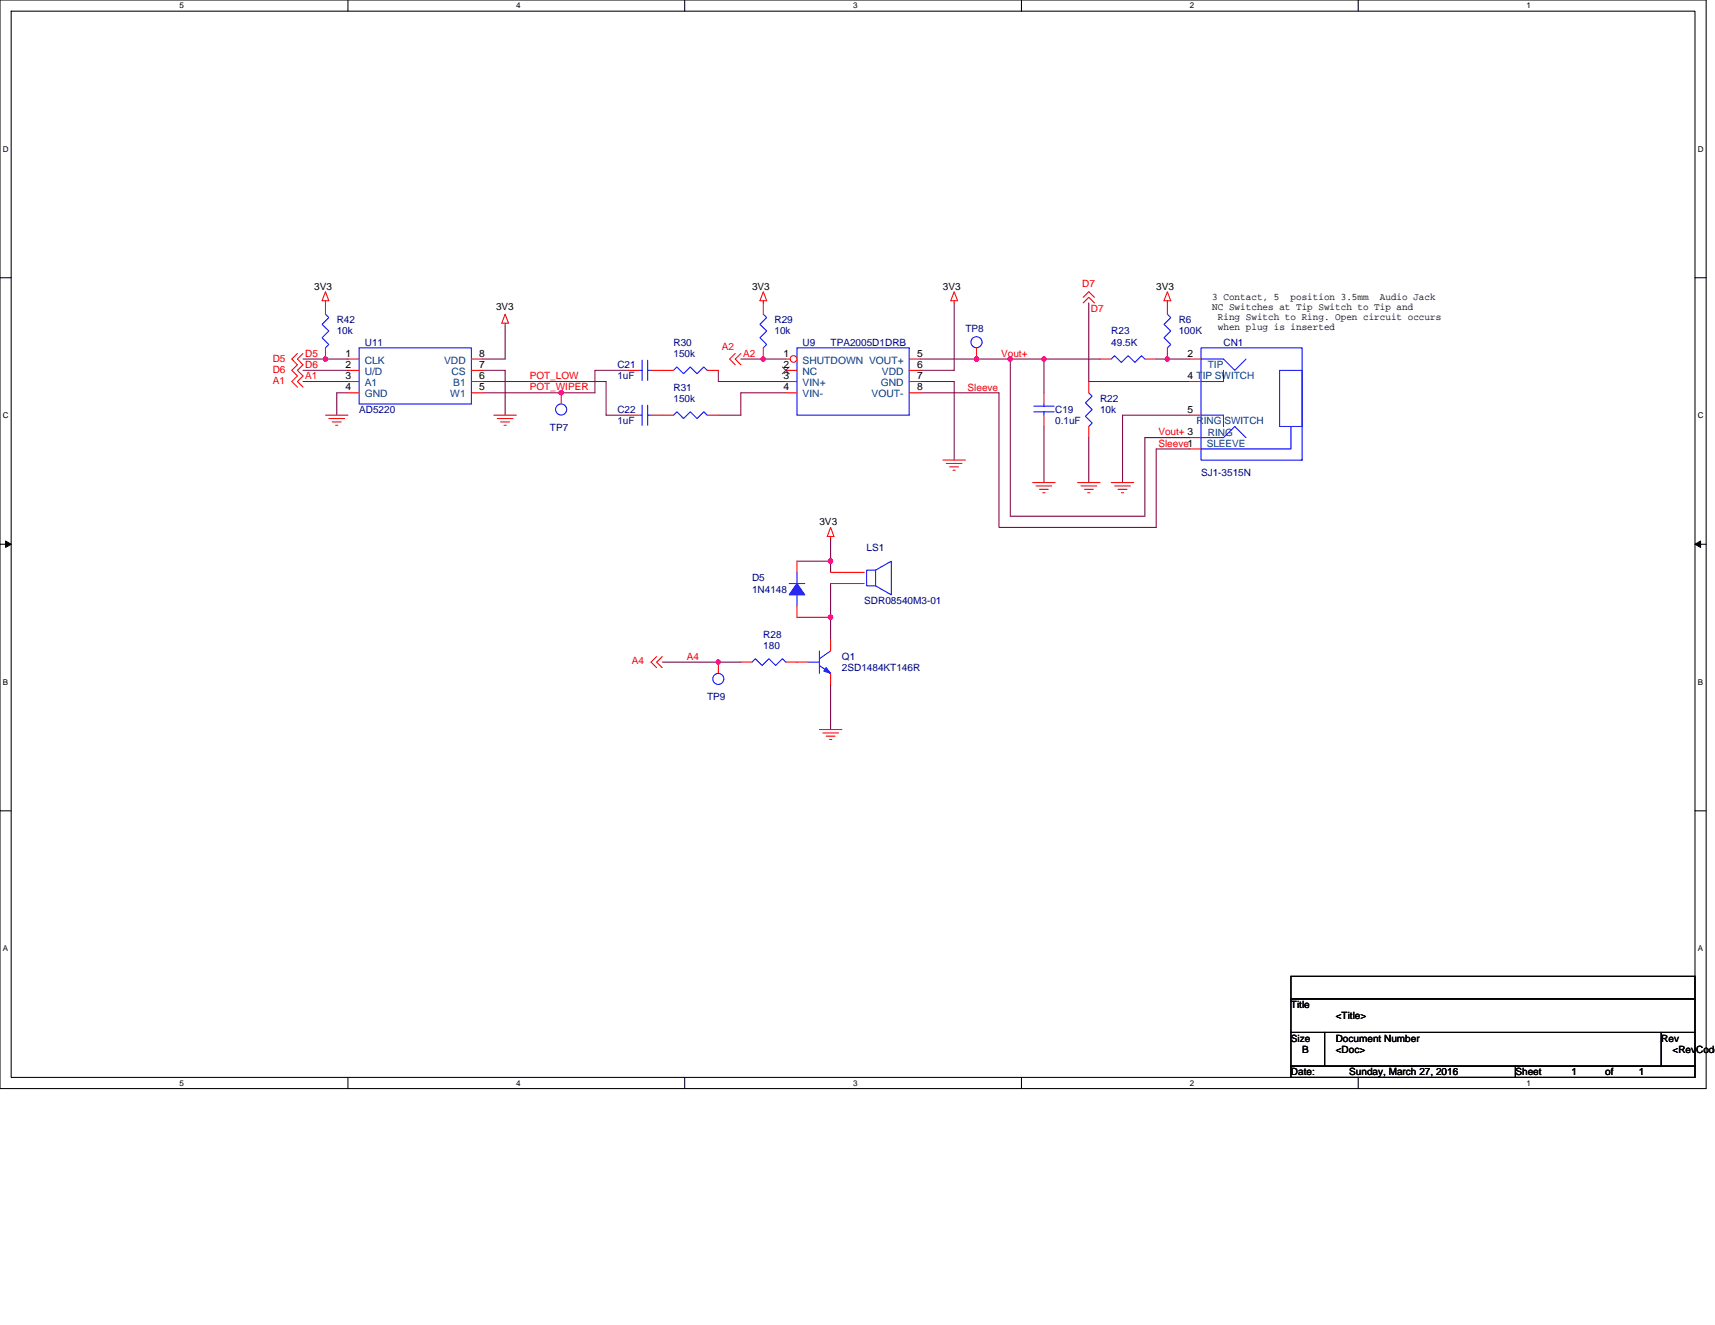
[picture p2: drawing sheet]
<svg xmlns="http://www.w3.org/2000/svg" width="279mm" height="216mm" viewBox="0 0 279 216" stroke-linecap="round" stroke-linejoin="round" font-family="sans-serif">
<path d="M0 0h278v177.4h-278zM1.8 1.8h274.3v173.8h-274.3z" fill="none" stroke="#000" stroke-width=".17"/>
<g fill="#fff">
<path d="M29.3 .2h.7v1.5h-.7z"/>
<path d="M29.3 175.7h.7v1.5h-.7z"/>
</g>
<path d="M56.7 0v1.8M56.7 175.6v1.8" fill="none" stroke="#000" stroke-width=".17"/>
<g fill="#fff">
<path d="M84.1 .2h.7v1.5h-.7z"/>
<path d="M84.1 175.7h.7v1.5h-.7z"/>
</g>
<path d="M111.5 0v1.8M111.5 175.6v1.8" fill="none" stroke="#000" stroke-width=".17"/>
<g fill="#fff">
<path d="M139 .2h.7v1.5h-.7z"/>
<path d="M139 175.7h.7v1.5h-.7z"/>
</g>
<path d="M166.4 0v1.8M166.4 175.6v1.8" fill="none" stroke="#000" stroke-width=".17"/>
<g fill="#fff">
<path d="M193.8 .2h.8v1.5h-.8z"/>
<path d="M193.8 175.7h.8v1.5h-.8z"/>
</g>
<path d="M221.3 0v1.8M221.3 175.6v1.8" fill="none" stroke="#000" stroke-width=".17"/>
<g fill="#fff">
<path d="M248.7 .2h.7v1.5h-.7z"/>
<path d="M248.7 175.7h.7v1.5h-.7z"/>
<path d="M.5 23.5h.9v1.5h-.9z"/>
<path d="M276.6 23.5h1v1.5h-1z"/>
<path d="M.5 67h.9v1.4h-.9z"/>
<path d="M276.6 67h1v1.4h-1z"/>
</g>
<path d="M0 45.3h1.8M276.1 45.3h1.9" fill="none" stroke="#000" stroke-width=".17"/>
<g fill="#fff">
<path d="M.5 110.4h.8v1.5h-.8z"/>
<path d="M276.6 110.4h.9v1.5h-.9z"/>
</g>
<path d="M0 88.7h1.8M276.1 88.7h1.9" fill="none" stroke="#000" stroke-width=".17"/>
<path d="M.9 88.2l.9 .5-.9 .5zM276.1 88.7l1-.5v1z" fill="#000" stroke="#000" stroke-width=".16"/>
<g fill="#fff">
<path d="M.5 153.8h.8v1.5h-.8z"/>
<path d="M276.6 153.8h.9v1.5h-.9z"/>
</g>
<path d="M0 132.1h1.8M276.1 132.1h1.9M210.3 159.1h65.8v3.7h-65.8zM210.3 162.8h65.8v5.4h-65.8zM210.3 168.2h5.5v5.5h-5.5zM210.3 173.7h36.6v1.9h-36.6zM215.8 168.2h54.9v5.5h-54.9zM246.9 173.7h29.2v1.9h-29.2zM270.7 168.2h5.4v5.5h-5.4z" fill="none" stroke="#000" stroke-width=".17"/>
<g fill="none" stroke="#800040" stroke-width=".17">
<path d="M49.4 58.5h7.3M82.3 53v5.5h-3.7M128 58.5h-7.3M149.9 58.5h14.7M155.4 49.4v10.9h-5.5M164.6 58.5v25.6h21.9v-12.8h7.3M164.6 58.5h5.5M170.1 58.5h9.1M170.1 58.5v5.5M177.4 49.4v12.8h16.4M188.4 58.5h5.4M49.4 62.2h7.3"/>
<path d="M49.4 60.3h7.3M56.7 64h-1.8v3.6M78.6 62.2h20.1v5.4h3.7M78.6 60.3h3.7v7.3M102.4 60.3h-5.5v3.7h-18.3M117 60.3v1.9h11M128 64h-7.3v3.6h-3.7M149.9 62.2h5.5v12.8M149.9 64h12.9v21.9h25.6v-12.7h5.4M170.1 69.5v9.1M177.4 71.3v7.3M193.8 67.6h-10.9v11"/>
<path d="M129.8 91.4h5.5v1.9M135.3 95.1v5.5M135.3 87.8v3.6M107.9 107.9h12.8M129.8 100.6h5.5M135.3 111.5v7.4M135.3 100.6v3.6"/>
</g>
<g fill="#f0f" stroke="#f0f" stroke-width=".17">
<circle cx="135.3" cy="100.6" r=".36"/>
<circle cx="135.3" cy="91.4" r=".36"/>
<circle cx="117" cy="107.9" r=".35"/>
<circle cx="124.3" cy="58.5" r=".36"/>
<circle cx="159.1" cy="58.5" r=".36"/>
<circle cx="170.1" cy="58.5" r=".36"/>
<circle cx="190.2" cy="58.5" r=".36"/>
<circle cx="53" cy="58.5" r=".36"/>
<circle cx="91.4" cy="64" r=".36"/>
<circle cx="164.6" cy="58.5" r=".36"/>
</g>
<g fill="none" stroke="#f00" stroke-width=".17">
<path d="M48.5 57.6l-1 .9 1 .9-1 .9 1 1-1 .9 1 .9M49.4 57.6l-.9 .9 .9 .9-.9 .9 .9 1-.9 .9 .9 .9M53 49v.4M53 47.5l.6 1.5h-1.1zM82.3 52.7v.3M82.3 51.2l.5 1.5h-1.1zM119.8 57.6l-.9 .9 .9 .9M120.7 57.6l-.9 .9 .9 .9M124.4 49v.4M124.4 47.5l.5 1.5h-1.1zM155.4 49v.4M155.4 47.5l.6 1.5h-1.1z"/>
<path d="M176.5 48.5l.9-1 .9 1M176.5 49.4l.9-.9 .9 .9M190.2 49v.4M190.2 47.5l.5 1.5h-1.1zM53 67.6h3.7M53.6 68.2h2.5M54.1 68.7h1.5M54.7 69.3h.3M80.5 67.6h3.6M81 68.2h2.6M81.6 68.7h1.4M82.1 69.3h.4"/>
<path d="M153.6 75h3.7M154.2 75.5h2.5M154.7 76.1h1.5M155.3 76.6h.3M168.2 78.6h3.7M168.8 79.2h2.5M169.3 79.7h1.5M175.6 78.6h3.6M176.1 79.2h2.6M176.7 79.7h1.4M181 78.6h3.7M181.6 79.2h2.6"/>
<path d="M182.1 79.7h1.5M135.3 93.3h5.5M135.3 95.1h5.5M135.3 87.4v.4M135.3 85.9l.6 1.5h-1.1zM169.9 80.3h.3M177.2 80.3h.4M182.7 80.3h.3M107 107l-.9 .9 .9 .9M107.9 107l-.9 .9 .9 .9M120.7 107.9h1.8M128 107.9h1.8"/>
<path d="M133.5 118.9h3.7M134 119.4h2.6M134.6 120h1.5M135.1 120.5h.4"/>
</g>
<path d="M129.8 56.7h18.3v10.9h-18.3zM142.6 92.9l2.6-1.5v5.5l-2.6-1.4v-2.6h-1.4v2.6h1.4M122.5 107.9l.6-.6 1.1 1.1 1.1-1.1 1.1 1.1 1.1-1.1 .5 .6" fill="none" stroke="#00f" stroke-width=".17"/>
<circle cx="129.3" cy="58.5" r=".54" fill="#fff" stroke="#f00" stroke-width=".17"/>
<g fill="none" stroke="#f00" stroke-width=".17">
<path d="M53 49.4v1.8M53 56.7v1.8M56.7 58.5h1.8M76.8 58.5h1.8M124.4 49.4v1.8M124.4 56.7v1.8M128 58.5h.7M148.1 58.5h1.8M159.1 56.7v1.8M179.2 58.5h1.8M186.5 58.5h1.9M190.2 49.4v1.8"/>
<path d="M190.2 56.7v1.8M193.8 58.5h1.9M56.7 60.3h1.8M56.7 62.2h1.8M56.7 64h1.8M76.8 64h1.8M76.8 62.2h1.8M76.8 60.3h1.8M91.4 64v1.8M102.4 60.3h1.8M102.4 67.6h1.8M106.1 60.3h3.6"/>
<path d="M106.1 67.6h3.6M115.2 60.3h1.8M115.2 67.6h1.8M128 60.3h1.8M128 62.2h1.8M128 64h1.8M148.1 60.3h1.8M148.1 62.2h1.8M148.1 64h1.8M170.1 64v1.8M170.1 67.6v1.9M177.4 62.2v1.8"/>
<path d="M177.4 69.5v1.8M193.8 73.2h1.9M193.8 71.3h1.9M193.8 62.2h1.9M193.8 67.6h1.9M129.8 98.7v1.9M129.8 91.4v1.9M117 107.9v1.8M129.8 107.9h1.9M135.3 104.2v1.9M135.3 109.7v1.8"/>
</g>
<path d="M127.5 59.8l1.1 1.1M128.6 59.8l-1.2 1.1" fill="none" stroke="#804000" stroke-width=".16"/>
<g fill="none" stroke="#00f" stroke-width=".17">
<path d="M53 51.2l.6 .6-1.1 1.1 1.1 1-1.1 1.1 1.1 1.1-.6 .6M58.5 56.7h18.3v9.1h-18.3zM104.6 58.7v3.3M105.5 58.7v3.3M124.4 51.2l.5 .6-1.1 1.1 1.1 1-1.1 1.1 1.1 1.1-.5 .6M181 58.5l.6-.5 1.1 1.1 1.1-1.1 1.1 1.1 1.1-1.1 .5 .5M190.2 51.2l.5 .6-1.1 1.1 1.1 1-1.1 1.1 1.1 1.1-.5 .6M195.7 56.7h16.4v18.3h-16.4zM195.7 58.5h3.6l1.9 1.8 1.8-1.8M104.2 60.3h.4M104.2 67.6h.4M104.6 66v3.3"/>
<path d="M105.5 66v3.3M105.5 60.3h.6M105.5 67.6h.6M109.7 60.3l.6-.5 1.1 1.1 1.1-1.1 1.1 1.1 1.1-1.1 .5 .5M109.7 67.6l.6-.5 1.1 1.1 1.1-1.1 1.1 1.1 1.1-1.1 .5 .5M168.4 67.1h3.3M168.4 66.2h3.3M170.1 65.8v.4M170.1 67.1v.5M177.4 64l.5 .6-1.1 1 1.1 1.1-1.1 1.1 1.1 1.1-.5 .6M195.7 71.3h3.6l1.9-1.8 1.8 1.8M195.7 67.6h3.6v1.9"/>
<path d="M199.3 60.3v1.9h-3.6M208.5 60.3h3.6v9.2h-3.6zM210.3 69.5v3.7h-14.6M128.6 95.1h2.5M129.8 96.9v1.8M129.8 93.3v1.8M131.7 107.9h1.8M133.5 108.4l1.8 1.3M133.5 106.1v3.6M135.3 106.1l-1.8 1.2"/>
<circle cx="159.1" cy="55.8" r=".9"/>
<circle cx="91.4" cy="66.7" r=".9"/>
<circle cx="117" cy="110.6" r=".9"/>
</g>
<g fill="#00f" stroke="#00f" stroke-width=".17">
<path d="M129.8 95.1l1.3 1.8h-2.5z" fill-rule="evenodd"/>
<path d="M134.6 108.8l.7 .9-1.1-.4z" fill-rule="evenodd"/>
</g>
<g fill="#f0f" stroke="#f0f" stroke-width=".17">
<circle cx="135.3" cy="100.6" r=".36"/>
<circle cx="135.3" cy="91.4" r=".36"/>
<circle cx="117" cy="107.9" r=".35"/>
<circle cx="124.3" cy="58.5" r=".36"/>
<circle cx="159.1" cy="58.5" r=".36"/>
<circle cx="170.1" cy="58.5" r=".36"/>
<circle cx="190.2" cy="58.5" r=".36"/>
<circle cx="53" cy="58.5" r=".36"/>
<circle cx="91.4" cy="64" r=".36"/>
<circle cx="164.6" cy="58.5" r=".36"/>
</g>
<g font-size="1.7">
<text x="56.3" y="58.1">1</text>
<text x="56.3" y="60">2</text>
<text x="78.1" y="60">7</text>
<text x="78.1" y="58.1">8</text>
<text x="127.6" y="58.1">1</text>
<text x="127.6" y="60">2</text>
<text x="149.4" y="58.1">5</text>
<text x="149.4" y="60">6</text>
<text x="193.5" y="58.1">2</text>
<text x="56.3" y="61.8">3</text>
<text x="56.3" y="63.6">4</text>
<text x="78.1" y="61.8">6</text>
<text x="78.1" y="63.6">5</text>
<text x="127.6" y="61.8">3</text>
<text x="127.6" y="63.6">4</text>
<text x="149.4" y="63.6">8</text>
<text x="149.4" y="61.8">7</text>
<text x="193.5" y="61.8">4 TIP SWITCH</text>
<text x="193.5" y="67.3">5</text>
</g>
<g font-size="1.7" fill="#004080">
<text x="59.4" y="59.2">CLK</text>
<text x="72.3" y="59.2">VDD</text>
<text x="130.7" y="59.2">SHUTDOWN VOUT+</text>
<text x="59.4" y="61.1">U/D</text>
<text x="59.4" y="62.9">A1</text>
<text x="59.4" y="64.7">GND</text>
<text x="73.4" y="64.7">W1</text>
<text x="73.6" y="61.1">CS</text>
<text x="73.8" y="62.9">B1</text>
<text x="130.7" y="61.1">NC</text>
<text x="130.7" y="62.9">VIN+</text>
<text x="130.7" y="64.7">VIN-</text>
<text x="142" y="64.7">VOUT-</text>
<text x="143.5" y="62.9">GND</text>
<text x="143.7" y="61.1">VDD</text>
</g>
<g font-size="1.6">
<text x="51.2" y="47.2">3V3</text>
<text x="122.5" y="47.2">3V3</text>
<text x="153.6" y="47.2">3V3</text>
<text x="188.4" y="47.2">3V3</text>
<text x="80.8" y="50.5">3V3</text>
<text x="197.5" y="48.8">3 Contact, 5</text>
<text x="197.5" y="50.4">NC Switches at Tip Switch to Tip and</text>
<text x="198.4" y="52.1">Ring Switch to Ring. Open circuit occurs</text>
<text x="198.4" y="53.7">when plug is inserted</text>
<text x="210.2" y="48.8">position 3.5mm</text>
<text x="224.8" y="48.8">Audio Jack</text>
<text x="133.5" y="85.6">3V3</text>
<text x="210.3" y="164.2">Title</text>
<text x="217.6" y="166.1">&lt;Title&gt;</text>
<text x="210.3" y="169.7">Size</text>
<text x="212.1" y="171.6">B</text>
<text x="217.6" y="169.7">Document Number</text>
<text x="217.6" y="171.6">&lt;Doc&gt;</text>
<text x="270.7" y="169.7">Rev</text>
<text x="272.5" y="171.6">&lt;RevCode</text>
<text x="210.3" y="175.2">Date:</text>
<text x="219.8" y="175.2">Sunday, March 27, 2016</text>
<text x="246.9" y="175.2">Sheet</text>
<text x="256" y="175.2">1</text>
<text x="261.5" y="175.2">of</text>
<text x="267" y="175.2">1</text>
</g>
<g font-size="1.6" fill="#f00">
<text x="176.3" y="46.8">D7</text>
<text x="177.7" y="50.8">D7</text>
<text x="44.4" y="58.9">D5</text>
<text x="49.7" y="60">D6</text>
<text x="49.7" y="58.1">D5</text>
<text x="117.6" y="57.1">A2</text>
<text x="121.1" y="58.1">A2</text>
<text x="163.1" y="58.1">Vout+</text>
<text x="44.4" y="60.7">D6</text>
<text x="44.4" y="62.5">A1</text>
<text x="49.7" y="61.8">A1</text>
<text x="86.3" y="61.7">POT_LOW</text>
<text x="86.3" y="63.5">POT_WIPER</text>
<text x="157.6" y="63.6">Sleeve</text>
<text x="188.7" y="71">Vout+ 3</text>
<text x="188.7" y="72.8">Sleeve1</text>
<text x="111.9" y="107.5">A4</text>
<text x="103" y="108.3">A4</text>
</g>
<g font-size="1.6" fill="#000080">
<text x="54.9" y="52.7">R42</text>
<text x="126.2" y="52.7">R29</text>
<text x="192" y="52.7">R6</text>
<text x="54.9" y="54.5">10k</text>
<text x="59.4" y="56.3">U11</text>
<text x="100.6" y="60">C21</text>
<text x="109.7" y="56.3">R30</text>
<text x="109.7" y="58.2">150k</text>
<text x="126.2" y="54.5">10k</text>
<text x="130.7" y="56.3">U9</text>
<text x="135.3" y="56.3">TPA2005D1DRB</text>
<text x="157.3" y="54.1">TP8</text>
<text x="181" y="54.5">R23</text>
<text x="181" y="56.3">49.5K</text>
<text x="192" y="54.5">100K</text>
<text x="199.3" y="56.3">CN1</text>
<text x="100.6" y="61.8">1uF</text>
<text x="109.7" y="63.6">R31</text>
<text x="109.7" y="65.5">150k</text>
<text x="179.2" y="65.5">R22</text>
<text x="58.5" y="67.3">AD5220</text>
<text x="89.6" y="70.2">TP7</text>
<text x="100.6" y="67.3">C22</text>
<text x="100.6" y="69.1">1uF</text>
<text x="171.9" y="67.3">C19</text>
<text x="171.9" y="69.1">0.1uF</text>
<text x="179.2" y="67.3">10k</text>
<text x="195.7" y="77.6">SJ1-3515N</text>
<text x="141.2" y="89.8">LS1</text>
<text x="122.5" y="94.7">D5</text>
<text x="122.5" y="96.6">1N4148</text>
<text x="140.8" y="98.4">SDR08540M3-01</text>
<text x="124.4" y="103.9">R28</text>
<text x="124.4" y="105.7">180</text>
<text x="137.2" y="107.5">Q1</text>
<text x="137.2" y="109.4">2SD1484KT146R</text>
<text x="115.2" y="114.1">TP9</text>
</g>
<g font-size="1.6" fill="#004080">
<text x="196.8" y="60">TIP</text>
<text x="194.9" y="69.1">RING SWITCH</text>
<text x="196.8" y="71">RING</text>
<text x="196.6" y="72.8">SLEEVE</text>
</g>
<g font-size="1.3">
<text x="29.3" y="1.4">5</text>
<text x="84.1" y="1.4">4</text>
<text x="139" y="1.4">3</text>
<text x="193.8" y="1.4">2</text>
<text x="248.7" y="1.4">1</text>
<text x=".5" y="24.7">D</text>
<text x="276.6" y="24.7">D</text>
<text x=".5" y="68.2">C</text>
<text x="276.6" y="68.2">C</text>
<text x=".5" y="111.6">B</text>
<text x="276.6" y="111.6">B</text>
<text x=".5" y="155">A</text>
<text x="276.6" y="155">A</text>
<text x="29.3" y="176.9">5</text>
<text x="84.1" y="176.9">4</text>
<text x="139" y="176.9">3</text>
<text x="193.8" y="176.9">2</text>
<text x="248.7" y="176.9">1</text>
</g>
</svg>
